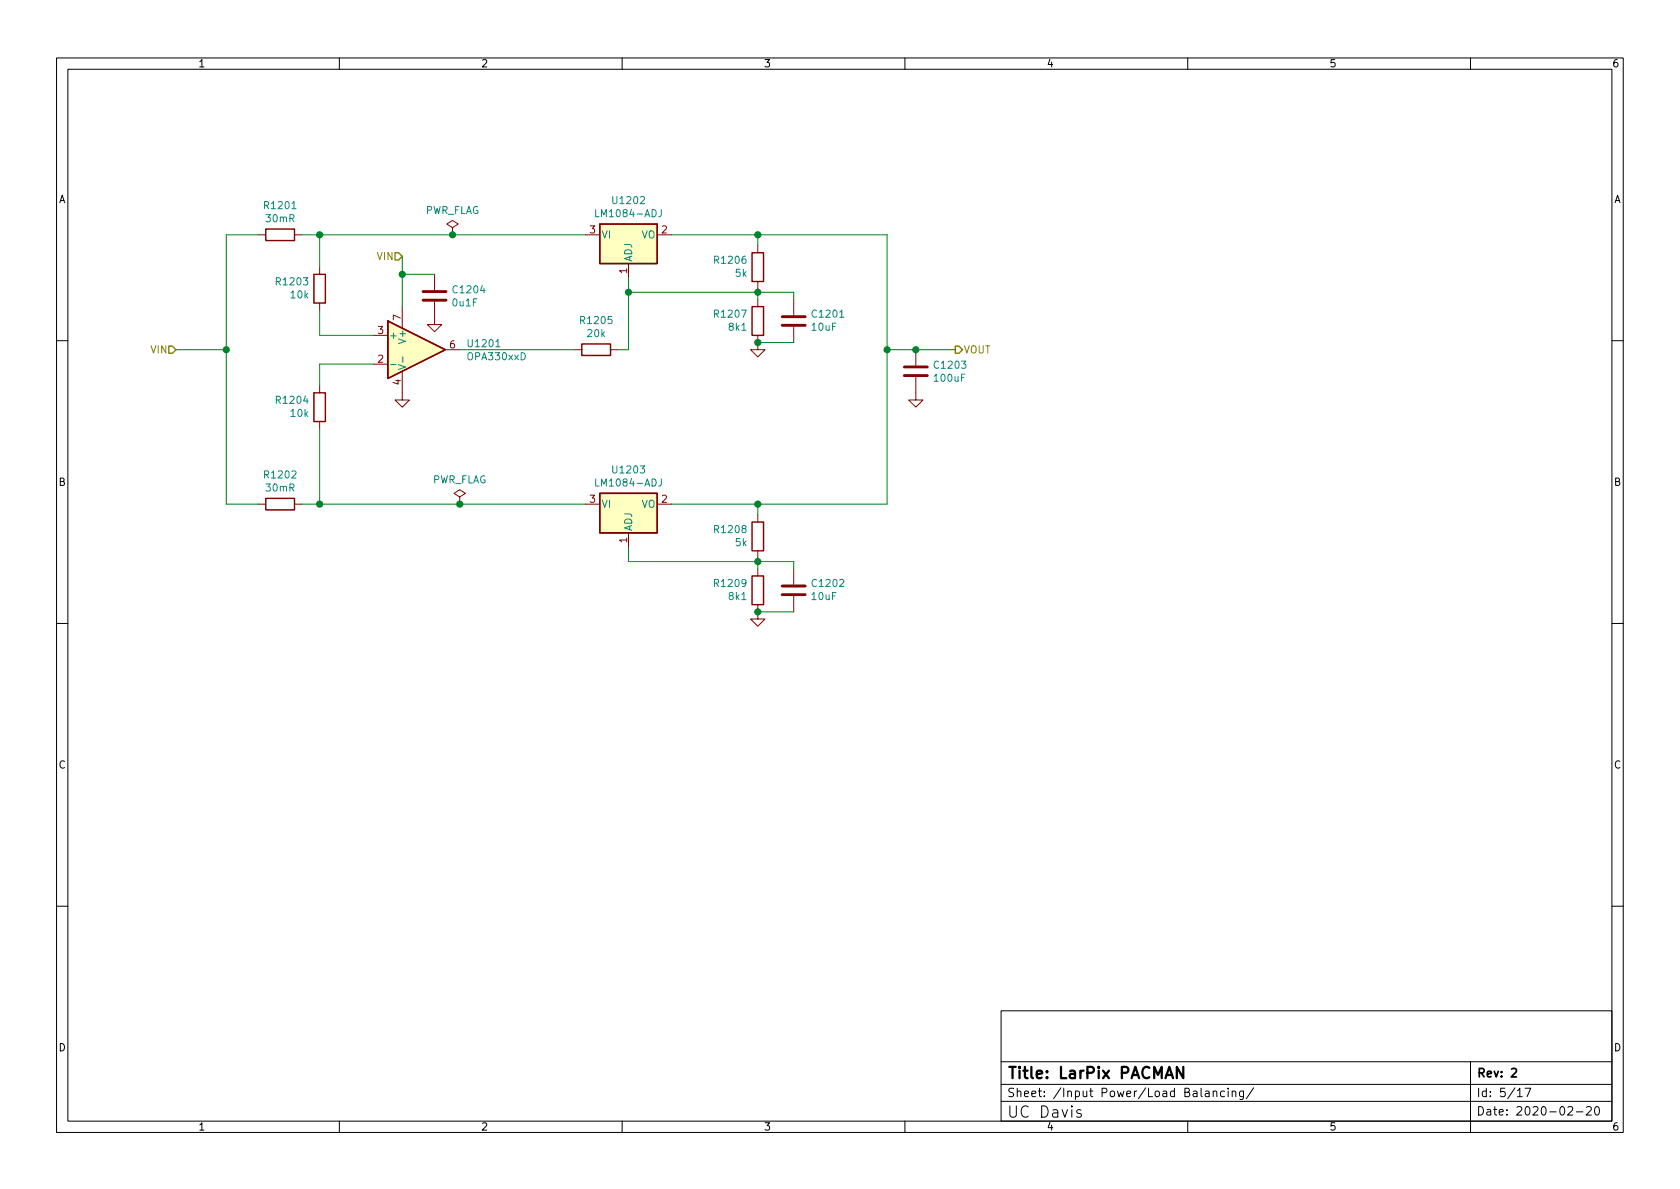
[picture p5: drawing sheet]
<svg xmlns="http://www.w3.org/2000/svg" width="297mm" height="210mm" viewBox="0 0 297 210" stroke-linecap="round" stroke-linejoin="round" font-family="sans-serif">
<g fill="none" stroke="#000" stroke-width=".18">
<path d="M10 10.2h277v190.1h-277zM12 12.2h273v186.1h-273zM60 10.2v2M110 10.2v2M160 10.2v2M210 10.2v2M260 10.2v2M10 60.2h2M285 60.2h2M10 110.2h2M285 110.2h2M10 160.2h2"/>
<path d="M177 178.7h108v19.6h-108zM285 160.2h2M60 198.3v2M110 198.3v2M160 198.3v2M177 194.8h108M177 191.8h108M177 187.8h108M191.1 196.3l-.5-.1-.2 .3 .1 .3 .6 .2 .1 .2-.1 .3-.2 .1-.5-.1M210 198.3v2M213.1 193h.6l.1 .9M213.8 193.3l-.5 .1a.29 .29 0 0 0-.2 .2 .29 .29 0 0 0 .2 .3h.5"/>
<path d="M214.5 193.1l.2-.2 .4 .1v.9M214.5 192.9v1M216.5 193l-.4-.1-.3 .3v.4l.1 .3h.6M217.1 192.4v.2M217.1 192.9v1M217.9 193.1l.2-.2 .3 .1 .1 .9M217.9 192.9v1M219.9 192.9v1.2l-.3 .3h-.4M219.9 193l-.5-.1-.3 .3v.4l.2 .3h.6M221.6 192.4l-1.2 1.9M260 187.7v12.6M268.3 192.9l.4-.5v1.5"/>
<path d="M268.3 193.9h.8M269.6 192.4h1l-.6 1.5M277.2 195.8l.6-.1 .2 .1 .1 .3-1 1.1h1M278.7 196.6h1.2M280.5 195.8l.6-.1 .2 .1 .1 .3-1 1.1h1M282.1 195.8l.2-.1a.81 .81 0 0 1 .6 .6 .81 .81 0 0 1-.3 .8l-.2 .1a.81 .81 0 0 1-.5-.6 .81 .81 0 0 1 .2-.8z"/>
</g>
<path d="M267.3 189.1l.5-.2 .3 .2v.3l-.9 1h.9" fill="none" stroke="#000" stroke-width=".3"/>
<path d="M209.2 188.7v2l-1.1-2v2" fill="none" stroke="#000" stroke-width=".4"/>
<g fill="none" stroke="#840000" stroke-width=".18">
<path d="M45.7 41.5h1.3M52.1 41.5h1.2M56.5 47.2v1.3M56.5 53.6v1.3M66 59.3h2.6M71.1 54.2v3.8M76.8 53.3v4.1h-1.2l1.2 1.3 1.3-1.3h-1.3M76.8 48.5v2.8M80 40.3l1-.7-1-.6-1 .6 1 .7v1.2M80 41.5h.1M103.5 41.5h2.5M111.1 46.6v2.5"/>
<path d="M116.2 41.5h2.5M134 59.3v2.5h-1.3l1.3 1.3 1.3-1.3h-1.3M134 43.4v1.3M134 49.8v1.2M134 53v1.2M140.3 53v2.7M140.3 57.8v2.8M56.5 68.2v1.3M56.5 74.5v1.3M66 64.4h2.6M71.1 65.7v5h-1.3l1.3 1.3 1.3-1.3h-1.3M78.7 61.8h2.6"/>
<path d="M101.6 61.8h1.3M107.9 61.8h1.3M161.9 66.7v4h-1.2l1.2 1.3 1.3-1.3h-1.3M161.9 61.8v2.8M45.7 89.1h1.3M52.1 89.1h1.2M81.3 87.9l1-.7-1-.6-1 .6 1 .7v1.2M81.3 89.1h.1M103.5 89.1h2.5M111.1 94.2v2.6M116.2 89.1h2.5M134 91.1v1.2"/>
<path d="M134 97.4v1.3M134 106.9v2.6h-1.3l1.3 1.2 1.3-1.2h-1.3M134 100.6v1.2M140.3 100.6v2.8M140.3 105.4v2.8"/>
</g>
<path d="M106 39.6h10.2v7h-10.2zM47 40.5h5.1v2h-5.1zM55.5 48.5h2v5.1h-2zM68.6 56.8l10.1 5-10.1 5.1zM133 54.2h2v5.1h-2zM133 44.7h2v5.1h-2zM55.5 69.5h2v5h-2zM102.9 60.8h5v2.1h-5zM47 88.1h5.1v2.1h-5.1zM106 87.2h10.2v7h-10.2zM133 92.3h2v5.1h-2zM133 101.8h2v5.1h-2z" fill="none" stroke="#840000" stroke-width=".25"/>
<path d="M74.8 53.1h4.1M74.8 51.6h4.1M138.3 56h4.1M138.3 57.5h4.1M159.9 66.4h4.1M159.9 64.9h4.1M138.3 103.6h4.1M138.3 105.2h4.1" fill="none" stroke="#840000" stroke-width=".51"/>
<g fill="#ffffc2" stroke="#ffffc2" stroke-width=".18">
<path d="M106 39.6h10.2v7h-10.2z"/>
<path d="M68.6 56.8l10.1 5-10.1 5.1z"/>
<path d="M106 87.2h10.2v7h-10.2z"/>
</g>
<path d="M105.3 37.1v1.2h.6M116.9 37.1v.9a.41 .41 0 0 1-.5 .3M69.1 64.5h1M70.4 64.5l1.3 .4-1.3 .4M71.2 63.1v1M105.3 84.7v1.3h.6M116.9 84.7v.9a.41 .41 0 0 1-.5 .4" fill="none" stroke="#008484" stroke-width=".18"/>
<path d="M69.8 44.7h.7l.6 .6-.6 .7h-.7zM29.8 61.2h.7l.6 .6-.6 .7h-.7zM168.9 61.2h.6l.7 .6-.7 .7h-.6z" fill="none" stroke="#848400" stroke-width=".25"/>
<g fill="none" stroke="#008400" stroke-width=".18">
<path d="M45.7 41.5h-5.7v47.6h5.7M53.3 41.5h50.2M56.5 54.9v4.4h9.5M56.5 41.5v5.7M71.1 45.3v8.9M71.1 48.5h5.7M111.1 49.1v12.7h-1.9M111.1 51.7h29.2v1.3M118.7 41.5h38.1v47.6h-38.1M134 41.5v1.9M134 51v2M31.1 61.8h8.9"/>
<path d="M56.5 75.8v13.3M66 64.4h-9.5v3.8M81.3 61.8h20.3M134 60.6h6.3M156.8 61.8h12.1M53.3 89.1h50.2M111.1 96.8v2.5h29.2v1.3M134 89.1v2M134 98.7v1.9M134 108.2h6.3"/>
</g>
<g fill="#008400" stroke="#008400" stroke-width=".25">
<circle cx="81.3" cy="89.1" r=".51"/>
<circle cx="56.5" cy="41.5" r=".51"/>
<circle cx="56.5" cy="89.1" r=".51"/>
<circle cx="40" cy="61.8" r=".51"/>
<circle cx="71.1" cy="48.5" r=".51"/>
<circle cx="80" cy="41.5" r=".51"/>
<circle cx="134" cy="41.5" r=".51"/>
<circle cx="134" cy="60.6" r=".51"/>
<circle cx="111.1" cy="51.7" r=".51"/>
<circle cx="134" cy="51.7" r=".51"/>
<circle cx="161.9" cy="61.8" r=".51"/>
<circle cx="156.8" cy="61.8" r=".51"/>
<circle cx="134" cy="89.1" r=".51"/>
<circle cx="134" cy="99.3" r=".51"/>
<circle cx="134" cy="108.2" r=".51"/>
</g>
<g font-size="2.8">
<text x="178" y="190.8">Title: LarPix PACMAN</text>
<text x="178" y="197.7">UC Davis</text>
</g>
<g font-size="2.1">
<text x="261" y="190.5">Rev: 2</text>
<text x="178" y="194">Sheet: /Input Power/Load Balancing/</text>
<text x="261" y="197.3">Date: 2020-02-20</text>
<text x="261" y="194">Id: 5/17</text>
</g>
<g font-size="1.8">
<text x="35" y="11.9">1</text>
<text x="85" y="11.9">2</text>
<text x="135" y="11.9">3</text>
<text x="185" y="11.9">4</text>
<text x="235" y="11.9">5</text>
<text x="285" y="11.9">6</text>
<text x="10.3" y="35.9">A</text>
<text x="285.3" y="35.9">A</text>
<text x="10.3" y="85.9">B</text>
<text x="285.3" y="85.9">B</text>
<text x="10.3" y="135.9">C</text>
<text x="285.3" y="135.9">C</text>
<text x="10.3" y="185.9">D</text>
<text x="285.3" y="185.9">D</text>
<text x="35" y="199.9">1</text>
<text x="85" y="199.9">2</text>
<text x="135" y="199.9">3</text>
<text x="185" y="199.9">4</text>
<text x="235" y="199.9">5</text>
<text x="285" y="199.9">6</text>
</g>
<g font-size="1.8" fill="#008484">
<text x="46.9" y="37">R1201</text>
<text x="47.1" y="39.3">30mR</text>
<text x="75" y="37.8">PWR_FLAG</text>
<text x="105.8" y="38.4">LM1084-ADJ</text>
<text x="108.5" y="36.1">U1202</text>
<text x="106.3" y="42.2">VI</text>
<text x="111.8" y="46.3" transform="rotate(-90 111.8 46.3)">ADJ</text>
<text x="113.4" y="42.2">VO</text>
<text x="126.5" y="46.6">R1206</text>
<text x="49" y="50.4">R1203</text>
<text x="51.5" y="52.8">10k</text>
<text x="80.3" y="51.9">C1204</text>
<text x="130.1" y="48.9">5k</text>
<text x="68.7" y="59.9">+</text>
<text x="80.1" y="54.2">0u1F</text>
<text x="102.8" y="57.3">R1205</text>
<text x="103.9" y="59.6">20k</text>
<text x="126.5" y="56.2">R1207</text>
<text x="128.9" y="58.5">8k1</text>
<text x="143.6" y="58.5">10uF</text>
<text x="143.8" y="56.2">C1201</text>
<text x="71.8" y="60.4" transform="rotate(-90 71.8 60.4)">V+</text>
<text x="82.8" y="63.7">OPA330xxD</text>
<text x="83" y="61.4">U1201</text>
<text x="165.4" y="65.2">C1203</text>
<text x="49" y="71.4">R1204</text>
<text x="165.3" y="67.5">100uF</text>
<text x="51.5" y="73.7">10k</text>
<text x="108.5" y="83.7">U1203</text>
<text x="46.9" y="84.6">R1202</text>
<text x="47.1" y="86.9">30mR</text>
<text x="76.3" y="85.5">PWR_FLAG</text>
<text x="105.8" y="86">LM1084-ADJ</text>
<text x="106.3" y="89.8">VI</text>
<text x="113.4" y="89.8">VO</text>
<text x="111.8" y="94" transform="rotate(-90 111.8 94)">ADJ</text>
<text x="126.5" y="94.3">R1208</text>
<text x="130.1" y="96.6">5k</text>
<text x="126.5" y="103.8">R1209</text>
<text x="128.9" y="106.1">8k1</text>
<text x="143.6" y="106.1">10uF</text>
<text x="143.8" y="103.8">C1202</text>
</g>
<g font-size="1.8" fill="#840000">
<text x="104.3" y="41.3">3</text>
<text x="117" y="41.3">2</text>
<text x="110.9" y="48.4" transform="rotate(-90 110.9 48.4)">1</text>
<text x="66.8" y="59">3</text>
<text x="70.9" y="56.6" transform="rotate(-90 70.9 56.6)">7</text>
<text x="66.8" y="64.1">2</text>
<text x="79.5" y="61.6">6</text>
<text x="70.9" y="68.1" transform="rotate(-90 70.9 68.1)">4</text>
<text x="104.3" y="88.9">3</text>
<text x="117" y="88.9">2</text>
<text x="110.9" y="96" transform="rotate(-90 110.9 96)">1</text>
</g>
<g font-size="1.8" fill="#848400">
<text x="66.7" y="46">VIN</text>
<text x="26.7" y="62.5">VIN</text>
<text x="170.3" y="62.5">VOUT</text>
</g>
</svg>
